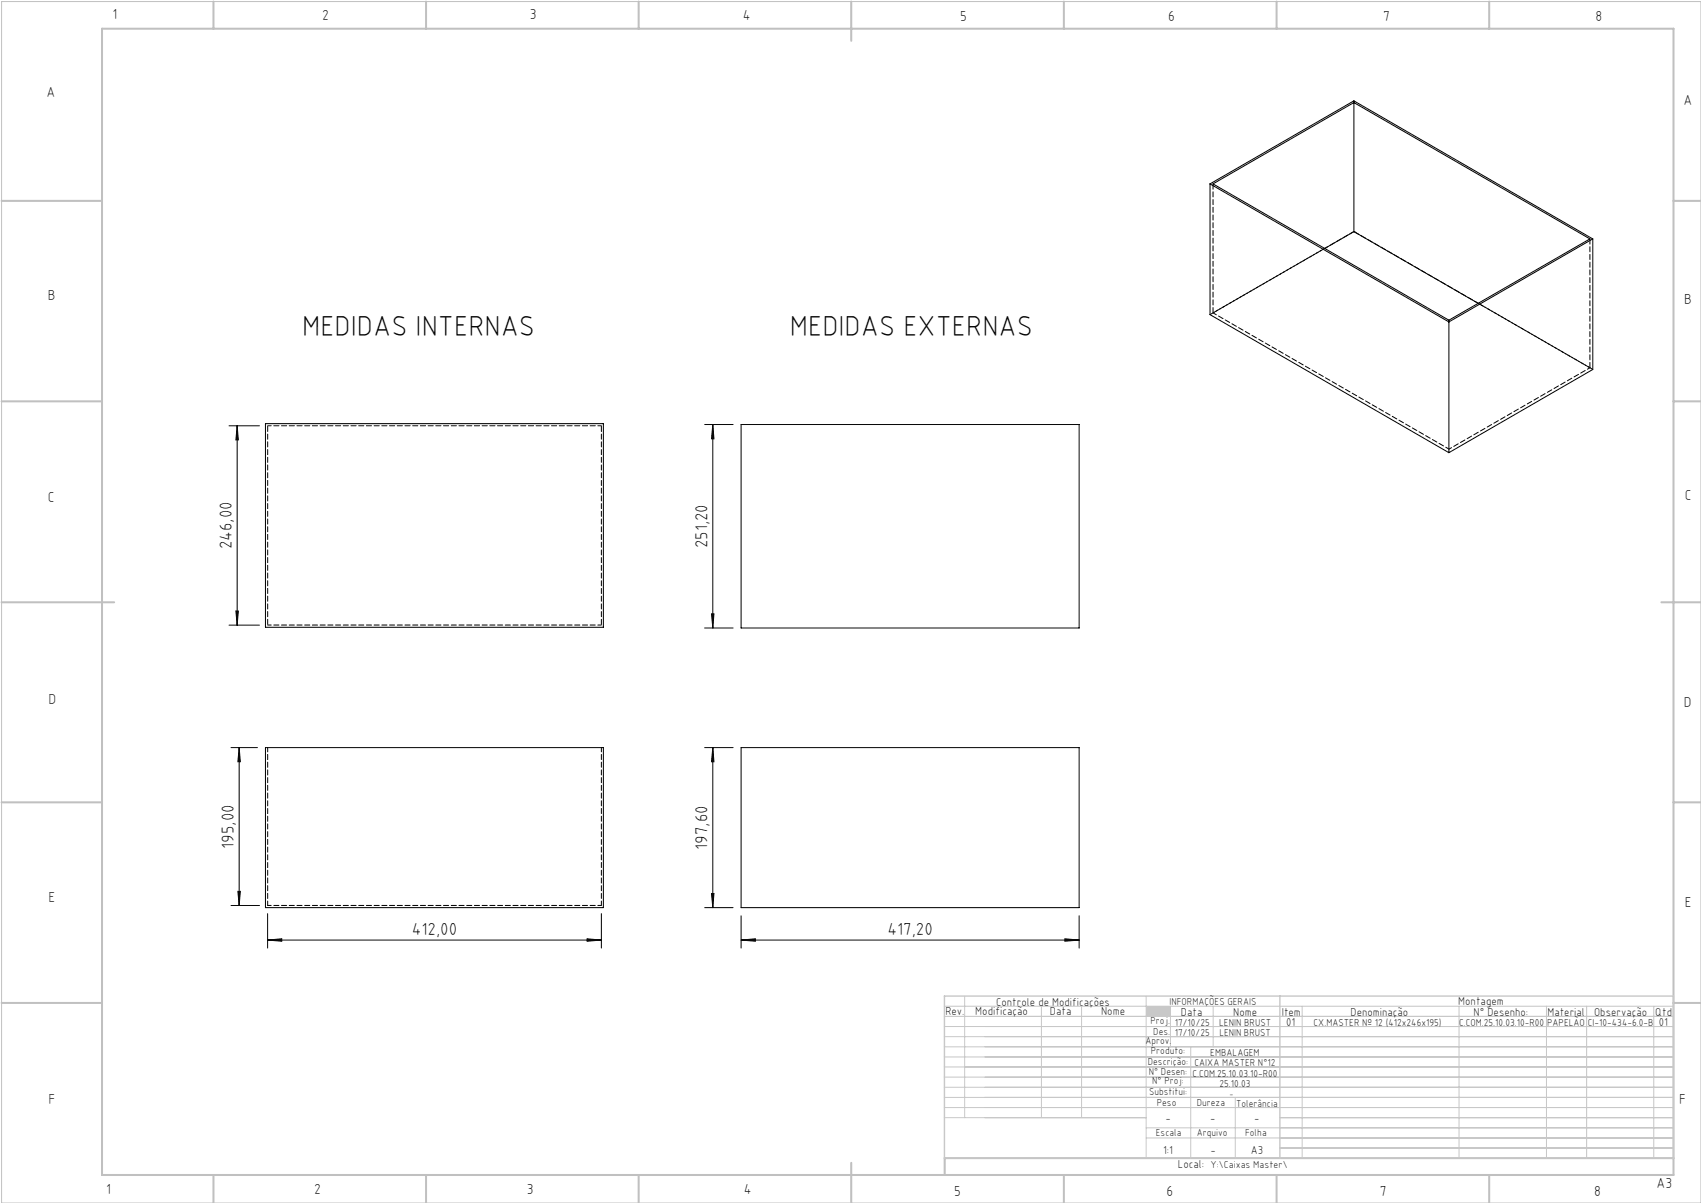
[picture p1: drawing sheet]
<svg xmlns="http://www.w3.org/2000/svg" width="420mm" height="297mm" viewBox="0 0 420 297" stroke-linecap="round" stroke-linejoin="round" font-family="sans-serif">
<path d="M.4 .4h419.6v296.6h-419.6z" fill="none" stroke="#c0c0c0" stroke-width=".25"/>
<g fill="none" stroke="#c0c0c0" stroke-width=".5">
<path d="M25.2 7.1h388v283h-388zM52.7 .4v6.7M105.2 .4v6.7M157.7 .4v6.7M210.2 .4v9.7M262.7 .4v6.7M315.2 .4v6.7M367.7 .4v6.7M.4 49.6h24.8M413.2 49.6h6.8M.4 99.1h24.8M413.2 99.1h6.8"/>
<path d="M.4 148.7h27.8M410.2 148.7h9.8M.4 198.1h24.8M413.2 198.1h6.8M.4 247.6h24.8M413.2 247.6h6.8M52.7 290.1v6.9M105.2 290.1v6.9M157.7 290.1v6.9M210.2 287.1v9.9M262.7 290.1v6.9M315.2 290.1v6.9"/>
<path d="M367.7 290.1v6.9M413.2 285.9h-179.9v4.2"/>
</g>
<g fill="none" stroke="#c3c8d2" stroke-width=".25">
<path d="M233.2 250.9h180M233.2 248.4h180M233.2 253.4h180M233.2 255.9h180M233.2 258.4h180M238.2 245.9v30M257.1 248.4v27.5M267.1 248.4v27.5M283 245.9v40M289 248.4v10M294 258.4v27.5M299.5 248.4v10"/>
<path d="M321.5 248.4v37.5M360.3 248.4v37.5M381.8 248.4v37.5M391.8 248.4v37.5M408.3 248.4v37.5M233.2 260.9h180M233.2 263.4h180M233.2 265.9h180M233.2 268.4h180M233.2 270.9h180M233.2 273.4h180M233.2 275.9h49.8"/>
<path d="M283 278.4h130.2M305 270.9v15M316 275.9h97.2M283 280.9h130.2M316 283.4h97.2"/>
</g>
<path d="M233.2 245.9h180v40h-180zM316 245.9v40" fill="none" stroke="#c3c8d2" stroke-width=".35"/>
<path d="M283 248.4h6v2.5h-6z" fill-rule="evenodd" fill="#c3c8d2"/>
<g fill="none" stroke="#000" stroke-width=".25">
<path d="M334.3 25.3v31.9M298.8 45.4v32.3l59 34.1M298.8 45.4l59 34.1M298.8 45.4l35.5-20.5 59 34.1M299.5 45.4l34.8-20.1 58.3 33.7-34.8 20.1zM334.3 57.2l30.7 17.7M334.3 57.2l-7.2 4.1M393.3 59l-35.5 20.5M393.3 59v32.2l-35.5 20.6M357.8 79.5v32.3M56.6 105.1h7.5M58.6 105.1l.2 3.5h-.6z"/>
<path d="M58.6 105.1v49.2M65.5 104.6h83.5v50.3h-83.5zM174 104.8h7M176 104.8l.3 3.5h-.6zM176 104.8v50.2M183 104.8h83.5v50.2h-83.5zM56.6 154.3h7.5M58.2 150.8h.6l-.2 3.5zM174 155h7M175.7 151.5h.6l-.3 3.5zM57 184.6h6.6M59.1 184.6l.2 3.5h-.6z"/>
<path d="M59.1 184.6v39M65.5 184.6h83.5v39.5h-83.5zM174 184.6h7M176 184.6l.3 3.5h-.6zM176 184.6v39.5M183 184.6h83.5v39.5h-83.5zM57 223.6h7.1M58.7 220.1h.6l-.2 3.5zM66.1 232.1l3.5-.3v.6zM66.1 225.6v8.5M66.1 232.1h82.4M145 231.8l3.5 .3-3.5 .3z"/>
<path d="M148.5 225.6v8.5M174 224.1h7M175.7 220.6h.6l-.3 3.5zM183 232.1l3.5-.3v.6zM183 232.1h83.5M183 226.1v8M262.9 231.8l3.6 .3-3.6 .3zM266.5 226.1v8"/>
</g>
<g fill="#000">
<path d="M58.2 150.8h.6l-.2 3.5zM58.6 105.1l.2 3.5h-.6zM175.7 151.5h.6l-.3 3.5zM176 104.8l.3 3.5h-.6z"/>
<path d="M59.1 184.6l.2 3.5h-.6zM58.7 220.1h.6l-.2 3.5zM176 184.6l.3 3.5h-.6zM175.7 220.6h.6l-.3 3.5z"/>
<path d="M66.1 232.1l3.5-.3v.6zM145 231.8l3.5 .3-3.5 .3zM183 232.1l3.5-.3v.6zM262.9 231.8l3.6 .3-3.6 .3z"/>
</g>
<path d="M66.1 184.5v39M148.5 184.5v39" fill="none" stroke="#000" stroke-width=".25" stroke-dasharray="1.3 .6" stroke-dashoffset=".2"/>
<path d="M66.1 105.1h82.4M148.5 154.3h-82.4M66.1 223.5h82.4" fill="none" stroke="#000" stroke-width=".25" stroke-dasharray="1.3 .6" stroke-dashoffset=".4"/>
<path d="M148.5 105.1v49.2M66.1 154.3v-49.2" fill="none" stroke="#000" stroke-width=".25" stroke-dasharray="1.3 .6" stroke-dashoffset="-.2"/>
<path d="M334.3 24.9v.4M299.5 45.4v31.8M334.3 57.2h.1M392.6 59v31.8M327.1 61.3l-27.6 15.9M357.8 79v.5M392.6 90.8l-27.6-15.9" fill="none" stroke="#000" stroke-width=".25" stroke-dasharray="1.3 .6"/>
<path d="M299.5 77.2l58.3 33.7" fill="none" stroke="#000" stroke-width=".25" stroke-dasharray="1.3 .6" stroke-dashoffset=".3"/>
<path d="M357.8 110.9l34.8-20.1" fill="none" stroke="#000" stroke-width=".25" stroke-dasharray="1.3 .6" stroke-dashoffset=".6"/>
<path d="M393.3 91.2l-59-34" fill="none" stroke="#000" stroke-width=".25" stroke-dasharray="1.3 .6" stroke-dashoffset="-.1"/>
<path d="M334.3 57.2l-35.5 20.5" fill="none" stroke="#000" stroke-width=".25" stroke-dasharray="1.3 .6" stroke-dashoffset=".1"/>
<g font-size="7.1">
<text x="74.6" y="82.9">MEDIDAS INTERNAS</text>
<text x="195" y="82.9">MEDIDAS EXTERNAS</text>
</g>
<g font-size="4.3">
<text x="57.3" y="135.6" transform="rotate(-90 57.3 135.6)">246,00</text>
<text x="174.7" y="135.4" transform="rotate(-90 174.7 135.4)">251,20</text>
<text x="57.8" y="209.5" transform="rotate(-90 57.8 209.5)">195,00</text>
<text x="174.7" y="209.8" transform="rotate(-90 174.7 209.8)">197,60</text>
<text x="101.7" y="230.8">412,00</text>
<text x="219.1" y="230.8">417,20</text>
</g>
<g font-size="3.6">
<text x="27.8" y="4.8">1</text>
<text x="79.5" y="4.9">2</text>
<text x="130.8" y="4.8">3</text>
<text x="183.4" y="4.9">4</text>
<text x="237.1" y="5.1">5</text>
<text x="288.4" y="5.2">6</text>
<text x="341.5" y="5.1">7</text>
<text x="394" y="5.2">8</text>
<text x="11.5" y="24">A</text>
<text x="415.7" y="25.8">A</text>
<text x="11.8" y="74.1">B</text>
<text x="415.8" y="75.1">B</text>
<text x="11.8" y="124">C</text>
<text x="416" y="123.5">C</text>
<text x="12" y="173.7">D</text>
<text x="415.8" y="174.7">D</text>
<text x="12" y="222.6">E</text>
<text x="416" y="223.9">E</text>
<text x="12" y="272.6">F</text>
<text x="414.6" y="272.6">F</text>
<text x="409" y="293.3">A3</text>
<text x="26.2" y="294.8">1</text>
<text x="77.6" y="294.8">2</text>
<text x="130.1" y="294.8">3</text>
<text x="183.7" y="294.7">4</text>
<text x="235.6" y="295.2">5</text>
<text x="288" y="295.2">6</text>
<text x="340.7" y="295.2">7</text>
<text x="393.6" y="295.2">8</text>
</g>
<g font-size="2.9">
<text x="240.8" y="250.6">Modificação</text>
<text x="259.2" y="250.6">Data</text>
<text x="271.9" y="250.6">Nome</text>
<text x="290.9" y="288.4">Local:</text>
</g>
<g font-size="2.8">
<text x="233.4" y="250.6">Rev.</text>
<text x="246" y="248.4">Controle de Modificações</text>
<text x="291.6" y="250.8">Data</text>
<text x="304.5" y="250.8">Nome</text>
<text x="316.5" y="250.9">Item</text>
<text x="333.5" y="250.9">Denominação</text>
<text x="360.1" y="248.2">Montagem</text>
<text x="363.9" y="250.8">N° Desenho:</text>
<text x="382.1" y="250.8">Material</text>
<text x="393.6" y="250.8">Observação</text>
<text x="408.7" y="250.9">Qtd</text>
<text x="317.6" y="253.3">01</text>
<text x="409.6" y="253.3">01</text>
<text x="287.7" y="276.9">-</text>
<text x="298.8" y="276.9">-</text>
<text x="309.7" y="276.9">-</text>
<text x="287.2" y="284.8">1:1</text>
<text x="298.9" y="284.8">-</text>
<text x="308.8" y="284.8">A3</text>
</g>
<g font-size="2.5">
<text x="288.7" y="248.2">INFORMAÇÕES GERAIS</text>
<text x="282.8" y="257.8">Aprov.</text>
<text x="284.1" y="252.9">Proj.</text>
<text x="284.8" y="255.4">Des.</text>
<text x="290.1" y="255.8">17/10/25</text>
<text x="290.1" y="253.3">17/10/25</text>
<text x="301" y="253.3">LENIN BRUST</text>
<text x="301.1" y="255.8">LENIN BRUST</text>
<text x="324.3" y="253.3">CX.MASTER Nº 12 (412x246x195)</text>
<text x="360.3" y="253.3">C.COM.25.10.03.10-R00</text>
<text x="382" y="253.3">PAPELÃO</text>
<text x="392" y="253.3">CI-10-434-6.0-B</text>
<text x="283.4" y="262.9">Descrição:</text>
<text x="284.2" y="260.3">Produto:</text>
<text x="294.9" y="263.3">CAIXA MASTER N°12</text>
<text x="298.8" y="260.7">EMBALAGEM</text>
<text x="283.7" y="265.4">N° Desen:</text>
<text x="284.5" y="267.7">N° Proj:</text>
<text x="294.4" y="265.9">C.COM.25.10.03.10-R00</text>
<text x="301.1" y="268.3">25.10.03</text>
<text x="283.7" y="270.4">Substitui:</text>
<text x="285.6" y="273">Peso</text>
<text x="295.5" y="273">Dureza</text>
<text x="305.2" y="273.3">Tolerância</text>
<text x="285.4" y="280.4">Escala</text>
<text x="295.5" y="280.4">Arquivo</text>
<text x="307.5" y="280.4">Folha</text>
<text x="298.9" y="288.4">Y:\Caixas Master\</text>
</g>
<text font-size="2.1" x="303.5" y="270.9">-</text>
</svg>
